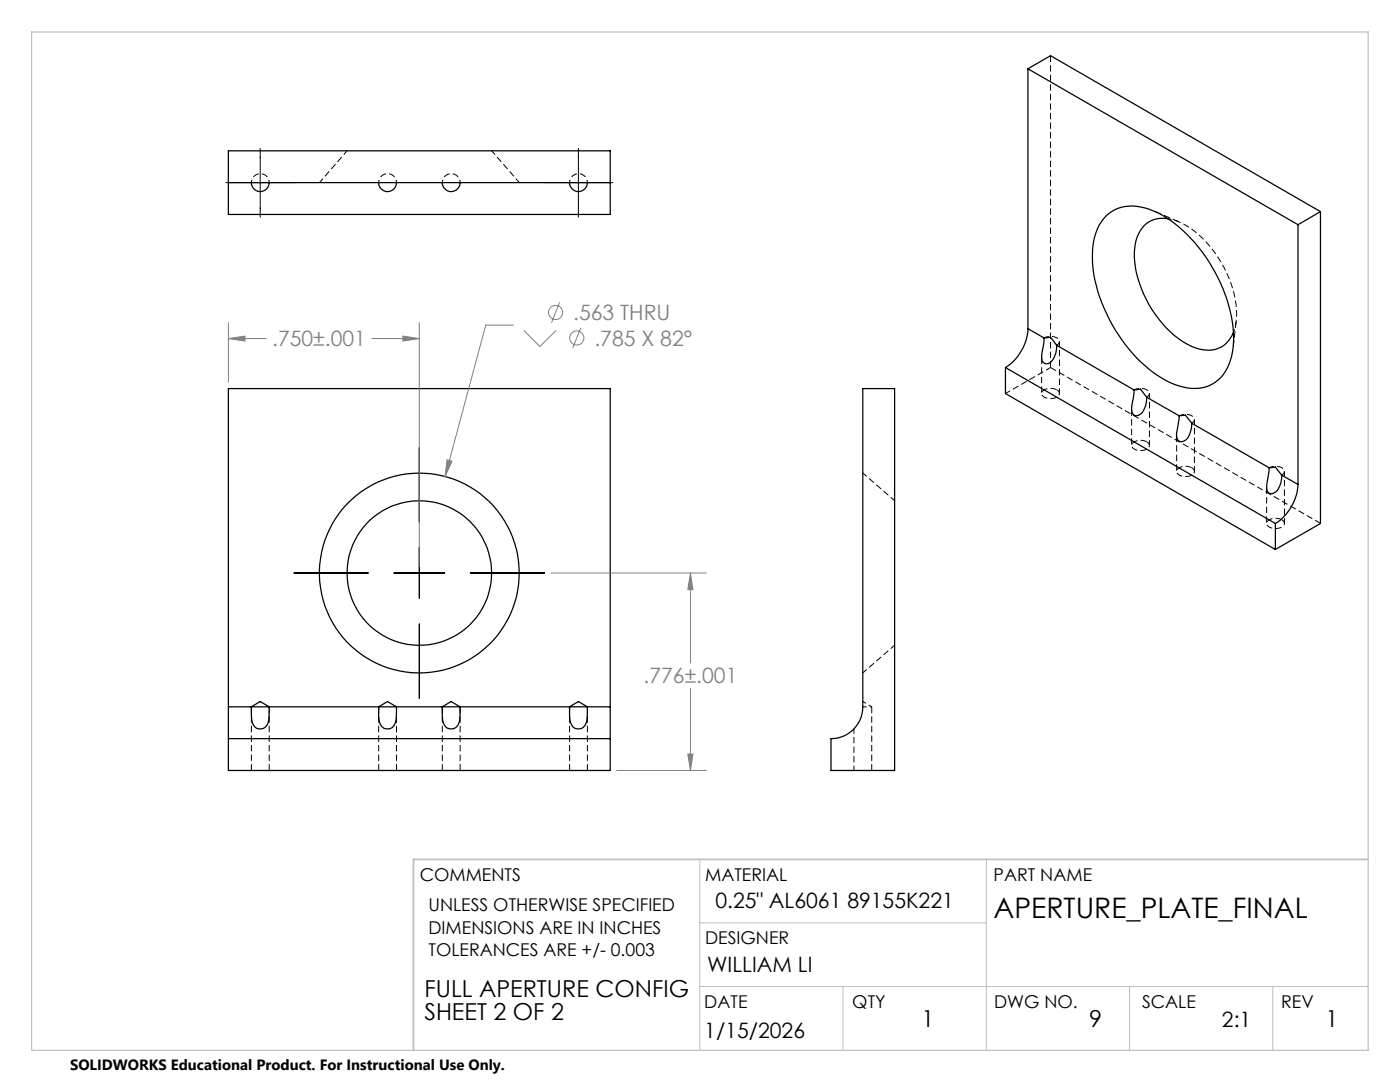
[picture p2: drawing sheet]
<svg xmlns="http://www.w3.org/2000/svg" width="279mm" height="216mm" viewBox="0 0 279 216" stroke-linecap="round" stroke-linejoin="round" font-family="sans-serif">
<g fill="none" stroke="#000" stroke-width=".2" stroke-dasharray="1.3 .6" stroke-linecap="butt">
<path d="M209.7 11.1v62.2M210.9 77.8a.79 .79 0 0 1 .5 .8 .79 .79 0 0 1-.6 .7 2.26 2.26 0 0 1-2.9-.6 1.36 1.36 0 0 1 1.7-1.2l1.3 .3M228.9 88.2a.79 .79 0 0 1 .5 .8 .79 .79 0 0 1-.7 .7 2.26 2.26 0 0 1-2.8-.7 1.36 1.36 0 0 1 1.6-1.1l1.4 .3M237.9 93.3a.79 .79 0 0 1 .5 .9 .79 .79 0 0 1-.7 .7 2.26 2.26 0 0 1-2.9-.7 1.36 1.36 0 0 1 1.7-1.2l1.4 .3M255.8 103.7a.79 .79 0 0 1 .5 .8 .79 .79 0 0 1-.6 .7 2.26 2.26 0 0 1-2.9-.6 1.36 1.36 0 0 1 1.7-1.2l1.3 .3M263.5 104.4l-53.8-31.1M50.2 141v12.7M53.7 153.7v-12.7M75.6 141v12.7M79.1 153.7v-12.7M88.3 141v12.7M91.8 153.7v-12.7"/>
<path d="M113.7 141v12.7M117.2 153.7v-12.7M174 153.7v-12.7"/>
</g>
<g fill="none" stroke="#000" stroke-width=".25">
<path d="M205.1 13.7v51.9M205.1 13.7l53.9 31.1M205.1 13.7l4.6-2.6 53.8 31.1M45.6 36.4v6.4h76.2v-6.4M45.6 36.4v-6.3h76.2v6.3M45.6 36.4h76.2M50.2 36.4a1.78 1.78 0 0 0 1.7 1.8 1.78 1.78 0 0 0 1.8-1.8M75.6 36.4a1.78 1.78 0 0 0 1.7 1.8 1.78 1.78 0 0 0 1.8-1.8M88.3 36.4a1.78 1.78 0 0 0 1.7 1.8 1.78 1.78 0 0 0 1.8-1.8M113.7 36.4a1.78 1.78 0 0 0 1.7 1.8 1.78 1.78 0 0 0 1.8-1.8M220.8 43a8 8 0 0 1 8.5-1.3 25.1 25.1 0 0 1 12.1 10.7 28.3 28.3 0 0 1 4.7 17 8.7 8.7 0 0 1-5.4 7.8 11.9 11.9 0 0 1-9.7-2.3 31.7 31.7 0 0 1-12.9-22.2 12.6 12.6 0 0 1 2.2-9.1zM233.1 43.6a5.4 5.4 0 0 0-6.4 4.5 17.3 17.3 0 0 0 2 11.5 19.7 19.7 0 0 0 9.9 9.8 5.7 5.7 0 0 0 6.5-1.3l1.1-1.8"/>
<path d="M259 44.8v51.9M263.5 42.2v62.3l-9 5.1M263.5 42.2l-4.5 2.6M172.2 77.5h6.3v76.2h-12.7v-6.3a6.3 6.3 0 0 0 6.4-6.4zM200.7 73.3l53.8 31.2M200.7 73.3v5.2l53.8 31.1M205.1 65.6a9.9 9.9 0 0 1-4.4 7.7M205.1 65.6l3.3 1.9M208.4 67.5l-.4 2.8a2.01 2.01 0 0 0 .5 2.2 1.87 1.87 0 0 0 2-1.5l.2-.6 .2-1.5M208.4 67.5l1.3-.2 1.2 1.6M210.9 68.9l15.4 8.9M226.3 77.8l-.4 2.9a2.01 2.01 0 0 0 .5 2.2 1.87 1.87 0 0 0 2.1-1.5l.2-.6 .1-1.5"/>
<path d="M226.3 77.8l1.3-.2 1.2 1.7M228.8 79.3l6.5 3.7M235.3 83l-.3 2.3a3.3 3.3 0 0 0 .1 2.5 1.37 1.37 0 0 0 2.1-.6 5.9 5.9 0 0 0 .6-2.7M235.3 83l1.3-.2 1.2 1.7M237.8 84.5l15.5 8.8M253.3 93.3l-.4 2.9a2.04 2.04 0 0 0 .4 2.2 1.81 1.81 0 0 0 2.1-1.5l.2-.6 .2-1.5M253.3 93.3l1.2-.1 1.3 1.6M255.8 94.8l3.2 1.9M259 96.7a10 10 0 0 1-4.5 7.8M254.5 104.5v5.1M45.6 141v6.4M45.6 147.4h76.2"/>
<path d="M45.6 141v-63.5h76.2v63.5M45.6 147.4v6.3h76.2v-6.3M45.6 141h4.6M50.2 141v.8a4.5 4.5 0 0 0 .7 3.3 1.62 1.62 0 0 0 2.7-1l.1-3.1M50.2 141h3.5M50.2 141l1.7-1 1.8 1M53.7 141h21.9M75.6 141v.8a4.5 4.5 0 0 0 .7 3.3 1.62 1.62 0 0 0 2.7-1l.1-3.1M75.6 141h3.5M75.6 141l1.7-1 1.8 1M79.1 141h9.2M88.3 141v.8a4.5 4.5 0 0 0 .7 3.3 1.62 1.62 0 0 0 2.7-1l.1-3.1"/>
<path d="M88.3 141h3.5M88.3 141l1.7-1 1.8 1M91.8 141h21.9M113.7 141v.8a4.5 4.5 0 0 0 .7 3.3 1.62 1.62 0 0 0 2.7-1l.1-3.1M113.7 141h3.5M113.7 141l1.7-1 1.8 1M117.2 141h4.6M121.8 141v6.4"/>
<circle cx="83.7" cy="114.3" r="19.9"/>
<circle cx="83.7" cy="114.3" r="14.4"/>
</g>
<path d="M50.2 36.4a1.78 1.78 0 0 1 1.8-1.7 1.78 1.78 0 0 1 1.7 1.7M75.6 36.4a1.78 1.78 0 0 1 1.8-1.7 1.78 1.78 0 0 1 1.7 1.7M88.3 36.4a1.78 1.78 0 0 1 1.8-1.7 1.78 1.78 0 0 1 1.7 1.7M113.7 36.4a1.78 1.78 0 0 1 1.8-1.7 1.78 1.78 0 0 1 1.7 1.7M246.2 66.3l.5-2.1 .1-1.6" fill="none" stroke="#000" stroke-width=".2" stroke-dasharray="1.3 .6" stroke-dashoffset=".7" stroke-linecap="butt"/>
<path d="M69.3 30.1l-5.5 6.3M103.6 36.4l-5.5-6.3M209.7 73.3l-9 5.2M211.4 78.5v-10.4M178.5 99.9l-6.3-5.5M229.4 88.9v-10.4M238.4 94.1v-10.4M256.3 104.4v-10.3M172.2 134.3l6.3-5.6" fill="none" stroke="#000" stroke-width=".2" stroke-dasharray="1.3 .6" stroke-dashoffset=".2" stroke-linecap="butt"/>
<path d="M174 141h-1.8" fill="none" stroke="#000" stroke-width=".2" stroke-dasharray="1.3 .6" stroke-dashoffset=".9" stroke-linecap="butt"/>
<path d="M208.4 67.4a2.4 2.4 0 0 1 3 .5 .75 .75 0 0 1-.5 1M226.4 77.8a2.4 2.4 0 0 1 2.9 .4 .75 .75 0 0 1-.4 1M235.3 83a2.4 2.4 0 0 1 3 .4 .75 .75 0 0 1-.4 1M253.3 93.3a2.4 2.4 0 0 1 3 .5 .75 .75 0 0 1-.5 1M170.4 145.4v8.3" fill="none" stroke="#000" stroke-width=".2" stroke-dasharray="1.3 .6" stroke-dashoffset=".3" stroke-linecap="butt"/>
<path d="M174 141l-1.8-1" fill="none" stroke="#000" stroke-width=".2" stroke-dasharray="1.3 .6" stroke-dashoffset=".6" stroke-linecap="butt"/>
<path d="M246.8 62.6a22.5 22.5 0 0 0-10.4-17.8l-1.4-.7-1.9-.5" fill="none" stroke="#000" stroke-width=".2" stroke-dasharray="1.3 .6" stroke-dashoffset=".5" stroke-linecap="butt"/>
<path d="M235.3 44.3l-4.9-2.2M207.9 71.2v7.3M246.1 69.4l.6-5.4M225.8 81.6v7.3M234.8 86.8v7.3M252.8 97.1v7.3" fill="none" stroke="#000" stroke-width=".2" stroke-dasharray="1.3 .6" stroke-dashoffset="-.2" stroke-linecap="butt"/>
<g fill="none" stroke="#808080" stroke-width=".2">
<path d="M45.6 67.6l3.3-.5v1zM45.6 64.4v11.9M45.6 67.6h7.5M74.2 67.6h9.5M80.4 67.1l3.3 .5-3.3 .5zM83.7 64.4v48.7M102.5 64.9h-5.6l-8.1 30.2M104.5 65.9l3.2 3.2 3.3-3.2M111.7 60.3l-1.6 4.1M115.9 65.4l-1.6 4.1M89.2 91.8l1 .2-1.4 3.1zM110 114.3h31"/>
<path d="M137.8 114.3l.5 3.4h-1zM137.8 114.3v18M137.8 137.3v16.4M123 153.7h18M137.3 150.5h1l-.5 3.2z"/>
<circle cx="110.9" cy="62.3" r="1.41"/>
<circle cx="115.1" cy="67.4" r="1.42"/>
</g>
<path d="M45.1 36.4h13.7M51.9 29.6v13.7M108.6 36.4h13.7M115.4 29.6v13.7M83.7 89.3v14.9M58.7 114.3h14.8M78.6 114.3h10.2M83.7 109.3v10.1M93.8 114.3h14.9M83.7 124.5v14.8" fill="none" stroke="#000" stroke-width=".2"/>
<path d="M139.7 171.5v38.1M196.8 171.5v38.1M139.7 196.8h133.3M139.7 184.1h57.1M168.2 196.8v12.8M225.4 196.8v12.8M254 196.8v12.8" fill="none" stroke="#c0c0c0" stroke-width=".2"/>
<path d="M6.3 6.4h266.7v203.2h-266.7z" fill="none" stroke="#c0c0c0" stroke-width=".25"/>
<path d="M273 171.5h-190.5v38.1" fill="none" stroke="#c0c0c0" stroke-width=".35"/>
<path d="M89.2 91.8l-.4 3.3 1.4-3.1zM137.3 150.5h1l-.5 3.2zM137.8 114.3l.5 3.4h-1zM80.4 67.1l3.3 .5-3.3 .5zM45.6 67.6l3.3-.5v1z" fill="#808080"/>
<text font-size="5.6" x="198.3" y="183.2">APERTURE_PLATE_FINAL</text>
<g font-size="4.7">
<text x="84.7" y="199">FULL APERTURE CONFIG</text>
<text x="84.7" y="203.5">SHEET 2 OF 2</text>
<text x="183.9" y="204.9">1</text>
<text x="217.4" y="204.9">9</text>
<text x="264.5" y="204.9">1</text>
</g>
<g font-size="4.2" fill="#808080">
<text x="114.4" y="63.9">.563 THRU</text>
<text x="54.3" y="69.1">.750±.001</text>
<text x="118.6" y="69">.785 X 82°</text>
<text x="128.4" y="136.4">.776±.001</text>
</g>
<g font-size="4.2">
<text x="142.8" y="181.2">0.25&quot; AL6061 89155K221</text>
<text x="141.1" y="193.9">WILLIAM LI</text>
<text x="140.6" y="207.2">1/15/2026</text>
<text x="243.9" y="204.9">2:1</text>
</g>
<g font-size="3.5">
<text x="83.8" y="175.9">COMMENTS</text>
<text x="140.7" y="175.9">MATERIAL</text>
<text x="198.3" y="175.8">PART NAME</text>
<text x="85.5" y="181.8">UNLESS OTHERWISE SPECIFIED</text>
<text x="85.5" y="186.3">DIMENSIONS ARE IN INCHES</text>
<text x="85.5" y="190.8">TOLERANCES ARE +/- 0.003</text>
<text x="140.7" y="188.3">DESIGNER</text>
<text x="140.6" y="201.2">DATE</text>
<text x="170.1" y="201.2">QTY</text>
<text x="198.4" y="201.2">DWG NO.</text>
<text x="227.9" y="201.2">SCALE</text>
<text x="255.7" y="201.2">REV</text>
</g>
<text font-size="3" x="14" y="213.5">SOLIDWORKS Educational Product. For Instructional Use Only.</text>
</svg>
